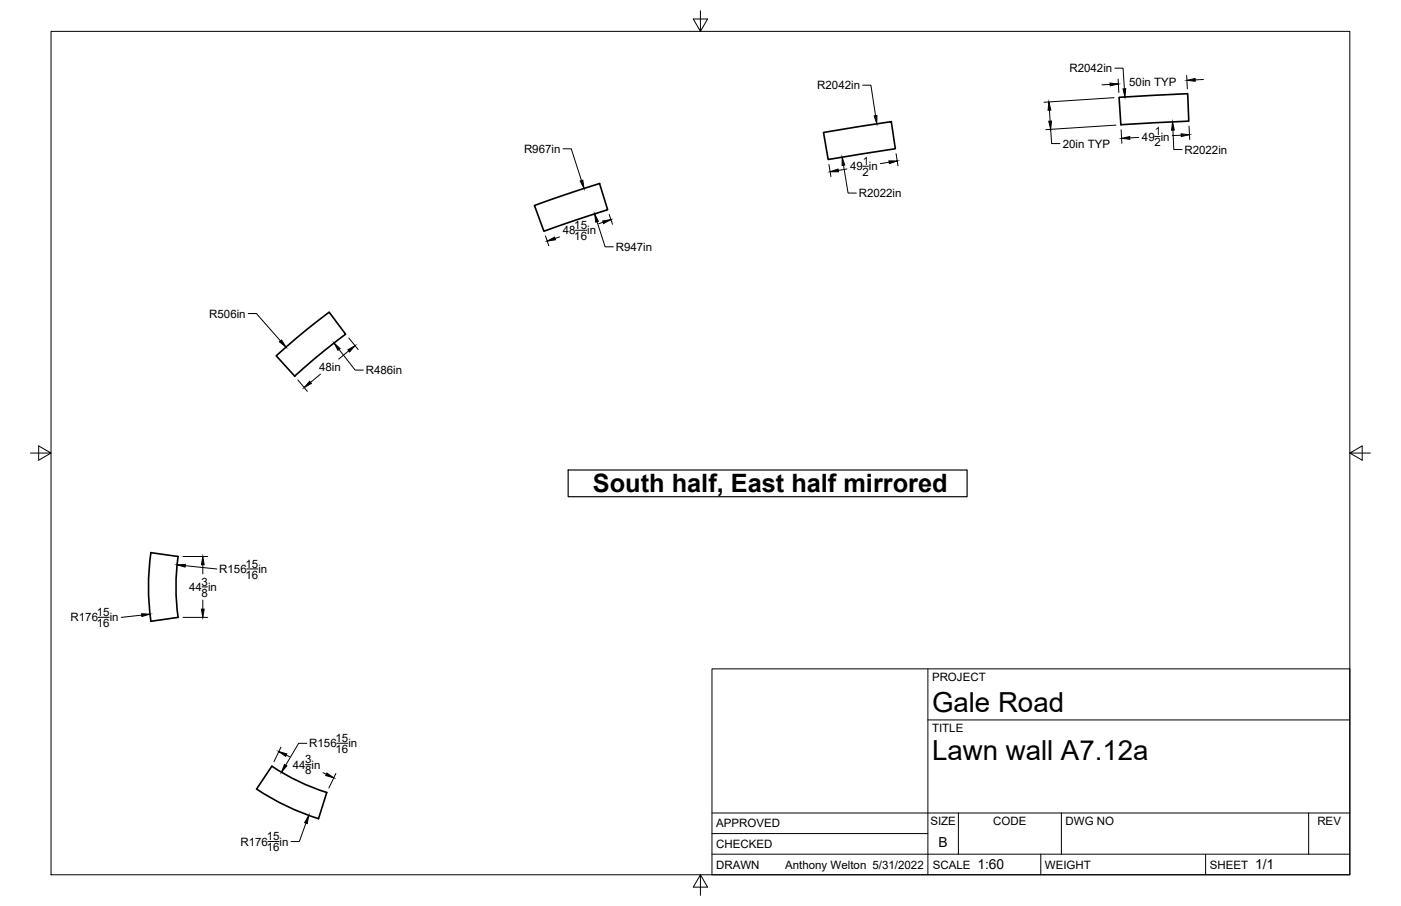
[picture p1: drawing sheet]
<svg xmlns="http://www.w3.org/2000/svg" width="432mm" height="279mm" viewBox="0 0 432 279" stroke-linecap="round" stroke-linejoin="round" font-family="sans-serif">
<!-- layer: Visible -->
<path d="M344.9 30l21.2-1.1 .3 8.5-20.9 1.1zM253.8 40.9l20.9-3.4 1.2 8.4-20.7 3.3zM164.7 63.4l20.1-6.8 2.5 8.1-19.7 6.6zM85.1 109.7l6.4-5.6 10-7.8 5 6.8-9.6 7.5-6.1 5.4zM46.5 170.4l8.4 1.2-.5 4-.2 5.4 .2 5.4 .5 4-8.4 1.2a75.5 75.5 0 0 1 0-21.2zM83.8 236.3l-4.7 7M83.8 236.3l3.4 2.1 4.8 2.5 4.9 2.2 3.8 1.3-2.5 8.1a75.2 75.2 0 0 1-19.1-9.2" fill="none" stroke="#000" stroke-width=".51"/>
<!-- layer: Border -->
<path d="M15.7 9.7h400.3v260.1h-400.3zM215.9 3.3v6.4l-2.2-3.8h4.4l-2.2 3.8M9.4 139.7h6.3l-3.8-2.2v4.4l3.8-2.2M416 139.7l3.8 2.2v-4.4l-3.8 2.2h6.4M215.9 269.8l2.2 3.8h-4.4l2.2-3.8v6.3" fill="none" stroke="#000" stroke-width=".31"/>
<!-- layer: Titleblock -->
<path d="M219.4 206.3h196.6v63.5h-196.6zM286 206.3v63.5M286 222h130M219.4 257.1h66.6M219.4 250.7h196.6M295.4 250.7v12.7M327.1 250.7v12.7M403.3 250.7v12.7M219.4 263.4h196.6M320.8 263.4v6.4M371.6 263.4v6.4" fill="none" stroke="#000" stroke-width=".31"/>
<!-- layer: Dimensions -->
<g fill="none" stroke="#000" stroke-width=".31">
<path d="M265.9 26.3h2.5l1.5 9.4M323.4 34l.3 3.4M323.8 39.9l.3 4.4h2.6M342.2 26l-2.6 .2M343.4 30.1l-21.6 1.4M343.6 21h2.5l.4 6.4M343.9 38.6l-21.6 1.4M344.6 24.4l.2 4.1M365.7 23.3l.3 4.1M366.5 38.9l.2 4.2M370.9 24.5l-2.5 .1M173.5 45.9h2.6l3.1 9.8"/>
<path d="M255.5 50.7l.6 3.8M260 51l1.4 8.5h2.5M261 52.1l-2.6 .5M266 51.3h1.7M274 50l-2.7 .5M276.2 47.4l.6 3.7M345.5 40l.3 4.2M351 42.4l-2.8 .1M355.9 42.1h1.7M361.5 40.1l.3 6h2.5M364.1 41.7l-2.8 .1M168.1 72.8l1 3"/>
<path d="M172.5 73.1l-1.4 .4M177.4 71h3.4M184 68.4l2.5 7.7h2.5M185.9 68.5l-1.4 .5M187.8 66.1l1 3.1M76.5 96.7h2.5l7.4 8.4M91.8 117.2l2.9 3.5M98.8 115.4l-3.1 2.5M104.5 107.8l5 6.3h2.5M107.5 108.2l-3.1 2.5M107.5 104.2l2.9 3.6M56.4 171.6h7.6"/>
<path d="M57.1 174.5l9.7 1M62.5 174.2v2.8M76.1 175.5h3.4M30.2 190.4h3.5M43.7 189.7l-6.3 .7M56.4 190.4h7.6M62.3 181h1.6M62.5 185v2.9M86.6 230.4l-2.2 4.5M88.2 232.9l1.1 .5M94.2 235.8h1.6M94.6 229.2h-2.6l-3.9 6.8"/>
<path d="M99.5 238.3l1.1 .5M103.5 238.5l-2.1 4.5M103.8 229.2h3.4M82.6 259.5h3.4M94.3 253.8l-2.1 5.7h-2.5"/>
</g>
<g fill="#000" stroke="#000" stroke-width=".31">
<path d="M269.4 35.7l.9-.1-.1 2.6zM323.3 31.5l.6 2.5h-.9zM323.2 37.4l.9-.1-.3 2.6zM342.1 25.6l2.6 .3-2.5 .6zM346.1 27.4l.9-.1-.3 2.6zM365.8 24.8l2.5-.6 .1 .9zM178.8 55.8l.8-.2 .4 2.5zM255.8 53l2.5-.9 .1 .9zM259.5 48.5l.9 2.4-.9 .2zM274 49.6h2.5l-2.4 .9zM345.7 42.7l2.5-.6v.8zM361.4 37.6l.5 2.5-.8 .1z"/>
<path d="M364 41.3l2.6 .3-2.5 .5zM168.7 74.4l2.2-1.3 .3 .8zM183.3 66l1.1 2.2-.8 .3zM185.8 68.1l2.5-.4-2.3 1.2zM86.1 105.4l.7-.5 1.3 2.1zM95.4 117.6l.6 .6-2.3 1.3zM103 105.8l1.8 1.7-.6 .5zM107.2 107.9l2.2-1.3-1.7 1.9zM54.6 174.2l2.5-.1-.1 .8zM62.5 171.6l.4 2.6h-.8zM43.6 189.3l2.6 .1-2.5 .7zM62.1 187.9h.8l-.4 2.5z"/>
<path d="M87.7 235.8l.7 .4-1.7 1.9zM85.9 231.8l2.5 .7-.3 .8zM100.8 238.4l2.1 1.5-2.5-.7zM95.2 251.4l-.5 2.6-.8-.3z"/>
</g>
<!-- layer: Sketch1 -->
<path d="M175.1 144.9h123v8.3h-123z" fill="none" stroke="#000" stroke-width=".36"/>
<g font-size="8.5">
<text x="287.3" y="219.5">Gale Road</text>
<text x="287.3" y="234.5">Lawn wall A7.12a</text>
</g>
<text font-size="7.8" x="182.8" y="151.6">South half, East half mirrored</text>
<g font-size="4.3">
<text x="289.3" y="261.2">B</text>
<text x="301.2" y="268.1">1:60</text>
<text x="386.8" y="268.1">1/1</text>
</g>
<g font-size="3.5">
<text x="329.6" y="22.3">R2042in</text>
<text x="251.9" y="27.5">R2042in</text>
<text x="348" y="26.6">50in TYP</text>
<text x="355.9" y="41.7">1</text>
<text x="161.5" y="47.1">R967in</text>
<text x="327.6" y="45.5">20in TYP</text>
<text x="352" y="43.3">49 in</text>
<text x="355.8" y="45.1">2</text>
<text x="365.1" y="47.4">R2022in</text>
<text x="262" y="52.5">49 in</text>
<text x="265.9" y="50.8">1</text>
<text x="265.9" y="54.3">2</text>
<text x="264.7" y="60.8">R2022in</text>
<text x="177" y="70.6">15</text>
<text x="173.4" y="72.3">48</text>
<text x="177" y="74">16</text>
<text x="181" y="72.3">in</text>
<text x="189.8" y="77.4">R947in</text>
<text x="64.5" y="97.9">R506in</text>
<text x="98.3" y="114.3">48in</text>
<text x="112.7" y="115.4">R486in</text>
<text x="67.6" y="176.7">R156</text>
<text x="75.7" y="175">15</text>
<text x="75.7" y="178.5">16</text>
<text x="79.7" y="176.7">in</text>
<text x="58.3" y="182.3">44 in</text>
<text x="62.1" y="180.6">3</text>
<text x="62.1" y="184">8</text>
<text x="21.8" y="191.6">R176</text>
<text x="29.9" y="189.9">15</text>
<text x="33.8" y="191.6">in</text>
<text x="29.9" y="193.4">16</text>
<text x="287.3" y="210.1">PROJECT</text>
<text x="287.3" y="225.8">TITLE</text>
<text x="95.3" y="230.5">R156</text>
<text x="103.4" y="228.8">15</text>
<text x="103.4" y="232.2">16</text>
<text x="107.4" y="230.5">in</text>
<text x="90.2" y="237.1">44 in</text>
<text x="94" y="235.4">3</text>
<text x="94" y="238.8">8</text>
<text x="220.7" y="255.2">APPROVED</text>
<text x="286.7" y="254.5">SIZE</text>
<text x="306.1" y="254.5">CODE</text>
<text x="328.4" y="254.5">DWG NO</text>
<text x="406" y="254.5">REV</text>
<text x="74.1" y="260.8">R176</text>
<text x="82.2" y="259.1">15</text>
<text x="82.2" y="262.5">16</text>
<text x="86.2" y="260.8">in</text>
<text x="220.7" y="261.5">CHECKED</text>
<text x="220.7" y="267.9">DRAWN</text>
<text x="242" y="267.9">Anthony Welton 5/31/2022</text>
<text x="287.5" y="267.9">SCALE</text>
<text x="322.1" y="267.9">WEIGHT</text>
<text x="372.9" y="267.9">SHEET</text>
</g>
</svg>
